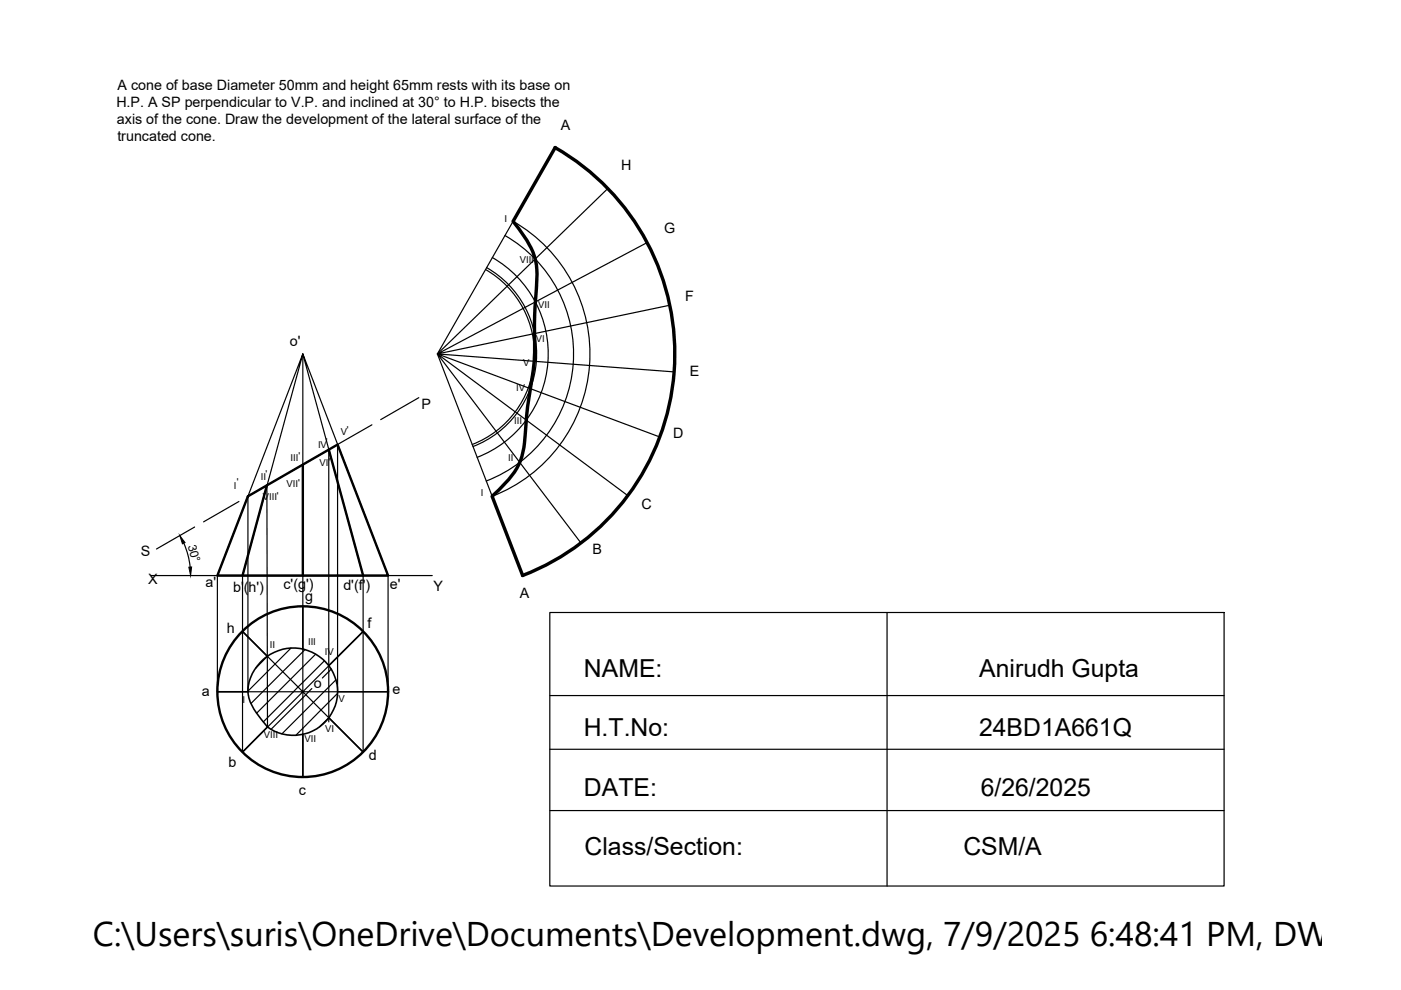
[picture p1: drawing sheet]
<svg xmlns="http://www.w3.org/2000/svg" width="297mm" height="210mm" viewBox="0 0 297 210" stroke-linecap="round" stroke-linejoin="round" font-family="sans-serif">
<!-- layer: 0 -->
<g fill="none" stroke="#000" stroke-width=".25">
<path d="M117.7 31.3l-25 43.7M128.9 39.9l-36.2 35.1M102.9 57.1a20.6 20.6 0 0 1 10.4 19.5 20.6 20.6 0 0 1-13.2 17.6M103.2 56.7a21.1 21.1 0 0 1 10.5 19.9 21.1 21.1 0 0 1-13.4 18.1M104.4 54.6a23.5 23.5 0 0 1 11.8 22.2 23.5 23.5 0 0 1-15 20.2M107 49.9a28.9 28.9 0 0 1 14.5 27.3 28.9 28.9 0 0 1-18.4 24.8M108.8 46.9a32.4 32.4 0 0 1 16.2 30.6 32.4 32.4 0 0 1-20.7 27.7M137.2 51.4l-44.5 23.6 49.3-10.3M64.2 75v71.7l-12.8-12.8M92.7 75l18.1 47M142.9 78.9l-50.2-3.9 47.2 17.7M69.5 95.5l-7.5 4.3"/>
<path d="M69.7 95.3v57.8M71.6 94.3v52.4M78.9 90.1l-7.6 4.3M88.8 84.3l-8.1 4.7M39 115.1l.7 2.2 .6 2.9M41.3 111.7l-8.1 4.7M50.7 106.3l-7.5 4.3M56.6 102.9l.1 51.2M60.1 100.9l-7.5 4.3v41.5M133.1 105.1l-40.4-30.1 30.5 40.1M32.1 122h59.5M46.1 122v24.7h18.1l-12.8 12.8v-37.5"/>
<path d="M56.8 139.1l-2.6 2.6M61.7 137.4l-9.1 9.1M64.6 137.7l-11.4 11.5M66.9 138.7l-12.5 12.5M77 122v37.5l-12.8-12.8v18M82.3 122h-36.2l18.1-47-12.8 47h25.6l-12.8-47 18.1 47v24.7h-18.1l12.8-12.8M116.6 129.9h142.9v58h-142.9zM188.1 129.9v58M66.1 146l-8.6 8.6M68.8 140.1l-13 13M69.8 152l-2.1 2.1M70.2 141.9l-1.8 1.8"/>
<path d="M71.2 144.1l-11.4 11.5M71.6 147l-8.9 8.9M116.6 147.5h142.9M116.6 158.9h142.9M116.6 171.9h142.9"/>
</g>
<g fill="none" stroke="#000" stroke-width=".51">
<path d="M64.2 98.5v23.5M69.7 95.3l7.3 26.7M52.6 105.2l19-10.9 10.7 27.7h-36.2zM56.6 102.9l-5.2 19.1"/>
<circle cx="64.2" cy="146.6" r="18.1"/>
</g>
<path d="M38.1 113.6l1.1 1.4-.5 .3zM40 120.3l.6-.1-.2 1.8z" fill="#000" stroke="#000" stroke-width=".21"/>
<path d="M51.4 133.9l5.3 5.2M64.2 128.6v9M77 133.9l-7.3 7.2M46.1 146.7h6.5M55.1 140.5a9.4 9.4 0 0 1 11.7-1.9 9.4 9.4 0 0 1 4.3 11.1 9.4 9.4 0 0 1-14.4 4.4 15.8 15.8 0 0 1-3.9-6.1 8.1 8.1 0 0 1 2.3-7.5zM56.7 154.1l-5.3 5.4M64.2 155.7v9M69.7 152.2l7.3 7.3" fill="none" stroke="#000" stroke-width=".34"/>
<path d="M71.6 146.7h10.7" fill="none" stroke="#000" stroke-width=".3"/>
<path d="M117.7 31.3a50.4 50.4 0 0 1 25.2 47.5 50.4 50.4 0 0 1-32.1 43.2M117.7 31.3l-8.9 15.6a20 20 0 0 1 4.9 9.3l.2 1.9-.2 3a104.4 104.4 0 0 0-.3 13.6 74.7 74.7 0 0 1-1.5 11.4l-.2 2a39 39 0 0 1-1.1 8.7l-.3 .9a21.5 21.5 0 0 1-6 7.5l6.5 16.8" fill="none" stroke="#000" stroke-width=".72"/>
<path d="M128.9 39.9h.1M137.2 51.4h.1M142 64.7h.1M142.9 78.9h.1M139.9 92.7h.1M123.2 115.1h.1M133.1 105.1h.1" fill="none" stroke="#000" stroke-width=".21"/>
<text font-size="7.3" x="19.7" y="200.6">C:\Users\suris\OneDrive\Documents\Development.dwg, 7/9/2025 6:48:41 PM, DWG To</text>
<g font-size="5.3">
<text x="123.8" y="143.6">NAME:</text>
<text x="207.6" y="143.6">Anirudh Gupta</text>
<text x="123.8" y="156.2">H.T.No:</text>
<text x="207.6" y="156.2">24BD1A661Q</text>
<text x="123.8" y="168.8">DATE:</text>
<text x="207.9" y="168.8">6/26/2025</text>
<text x="123.9" y="181.4">Class/Section:</text>
<text x="204.2" y="181.4">CSM/A</text>
</g>
<g font-size="3">
<text x="24.7" y="22.7">H.P. A SP perpendicular to V.P. and inclined at 30° to H.P. bisects the</text>
<text x="24.9" y="19">A cone of base Diameter 50mm and height 65mm rests with its base on</text>
<text x="24.8" y="26.4">axis of the cone. Draw the development of the lateral surface of the</text>
<text x="24.9" y="30">truncated cone.</text>
<text x="118.9" y="27.5">A</text>
<text x="131.7" y="36.1">H</text>
<text x="140.8" y="49.3">G</text>
<text x="145.3" y="63.8">F</text>
<text x="61.5" y="73.4">o'</text>
<text x="146.2" y="79.8">E</text>
<text x="89.4" y="86.6">P</text>
<text x="142.7" y="92.9">D</text>
<text x="136" y="108">C</text>
<text x="29.9" y="117.8">S</text>
<text x="125.6" y="117.5">B</text>
<text x="31.4" y="123.9">X</text>
<text x="43.5" y="124.4">a'</text>
<text x="49.4" y="125.5">b'(h')</text>
<text x="60.1" y="124.9">c'(g')</text>
<text x="72.8" y="125.1">d'(f')</text>
<text x="82.7" y="124.9">e'</text>
<text x="91.9" y="125.2">Y</text>
<text x="64.7" y="127.3">g</text>
<text x="110.2" y="126.9">A</text>
<text x="48.1" y="134.2">h</text>
<text x="77.9" y="133.1">f</text>
<text x="42.8" y="147.5">a</text>
<text x="66.5" y="145.8">o</text>
<text x="83.2" y="147.2">e</text>
<text x="78.2" y="161.1">d</text>
<text x="48.4" y="162.7">b</text>
<text x="63.4" y="168.5">c</text>
</g>
<text font-size="2.5" x="39.8" y="115.7" transform="rotate(75 39.8 115.7)">30°</text>
<g font-size="2">
<text x="107" y="47.1">I</text>
<text x="110.2" y="55.8">VIII</text>
<text x="114.1" y="65.3">VII</text>
<text x="110.9" y="77.6">V</text>
<text x="113.6" y="72.5">VI</text>
<text x="109.4" y="82.9">IV</text>
<text x="109" y="89.9">III</text>
<text x="67.4" y="95">IV</text>
<text x="69.1" y="94.3">'</text>
<text x="72.3" y="92.1">V'</text>
<text x="55.3" y="101.7">II</text>
<text x="56.3" y="101.1">'</text>
<text x="61.6" y="97.8">III'</text>
<text x="67.8" y="98.9">VI'</text>
<text x="107.8" y="97.8">II</text>
<text x="49.6" y="103.7">I</text>
<text x="50.2" y="102.9">'</text>
<text x="55.7" y="106.1">VIII'</text>
<text x="60.7" y="103.3">VII'</text>
<text x="102" y="105.2">I</text>
<text x="57.2" y="137.3">II</text>
<text x="65.3" y="136.7">III</text>
<text x="68.9" y="138.8">IV</text>
<text x="51.4" y="149">I</text>
<text x="71.8" y="148.8">V</text>
<text x="68.9" y="155.1">VI</text>
<text x="55.9" y="156.5">VIII</text>
<text x="64.5" y="157.3">VII</text>
</g>
</svg>
